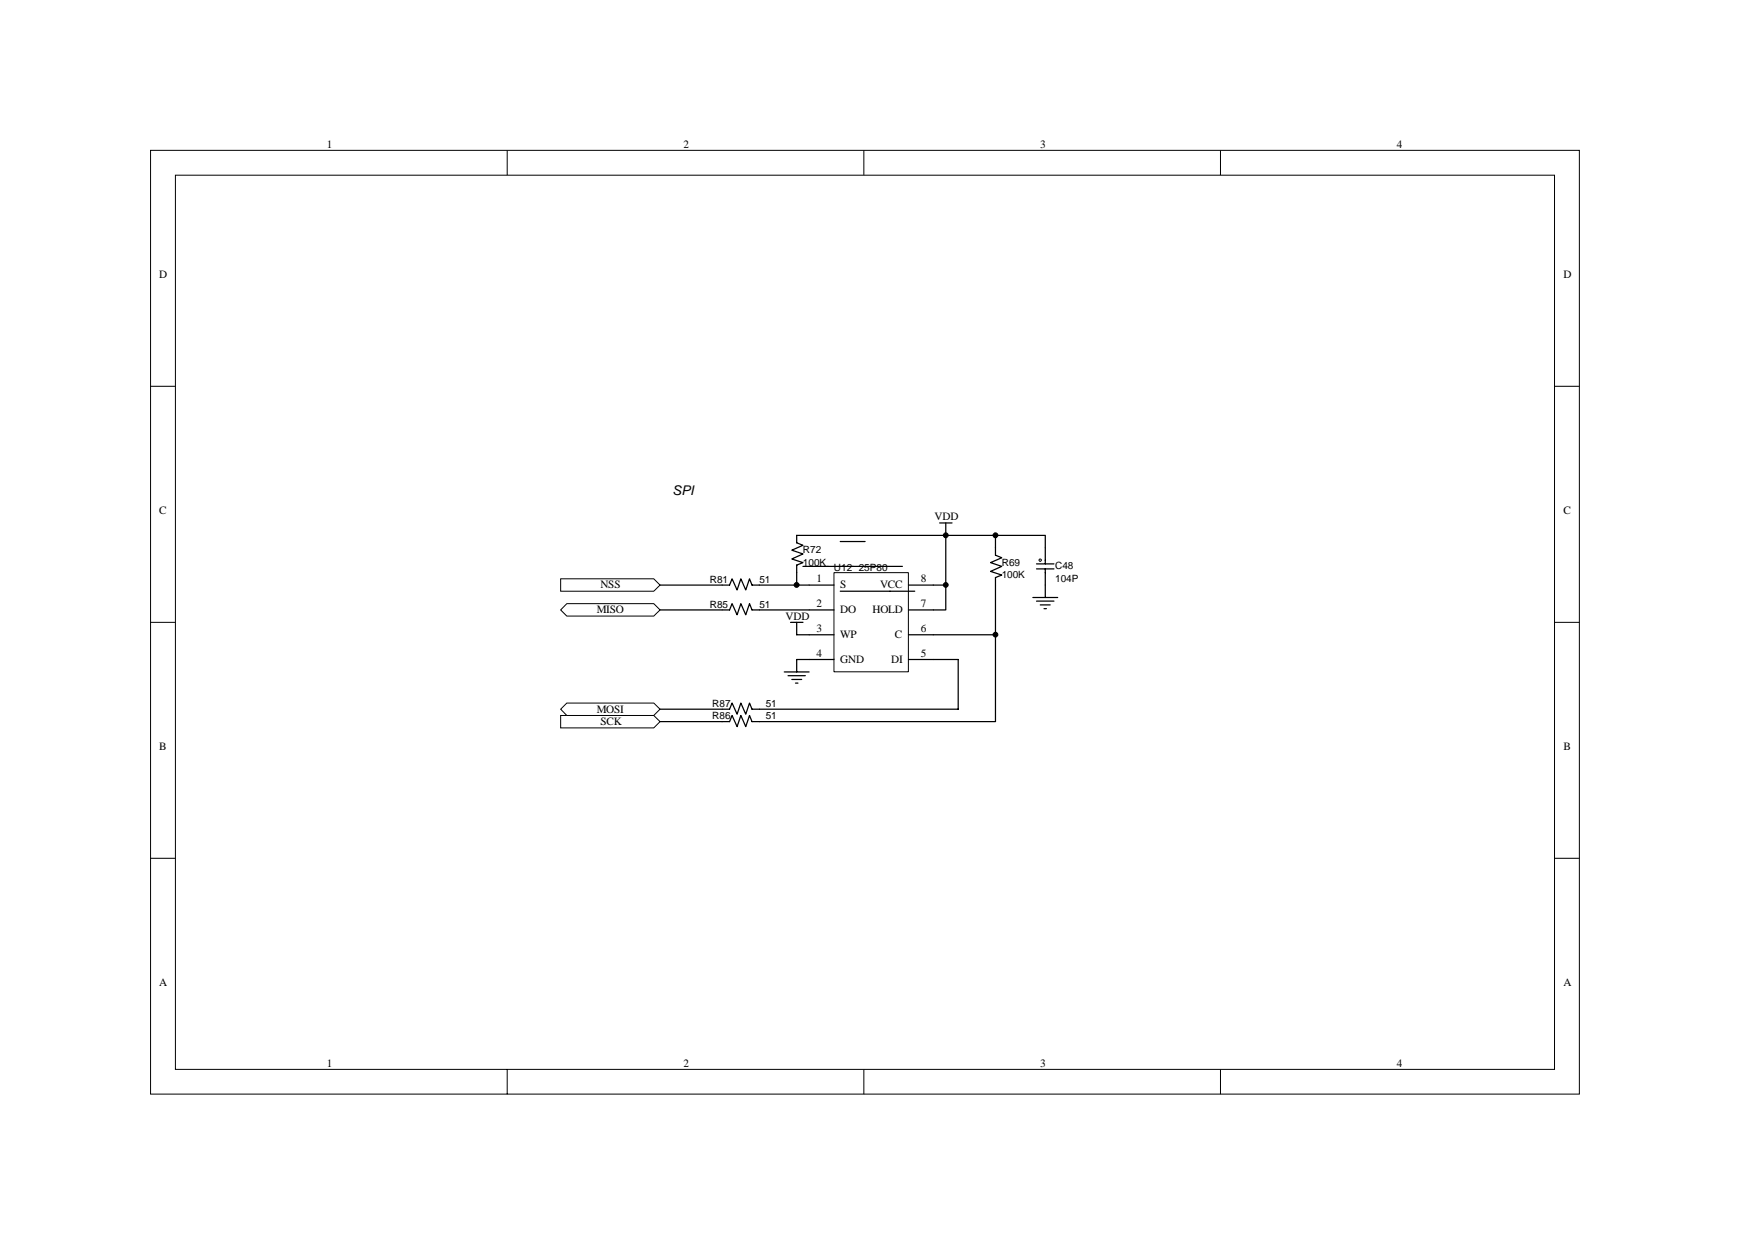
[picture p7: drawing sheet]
<svg xmlns="http://www.w3.org/2000/svg" width="297mm" height="210mm" viewBox="0 0 297 210" stroke-linecap="round" stroke-linejoin="round" font-family="sans-serif">
<g fill="none" stroke="#000" stroke-width=".17">
<path d="M25.4 25.4h241v159.1h-241zM29.6 29.5h232.6v150.9h-232.6zM85.6 25.4v4.1M145.7 25.4v4.1M205.9 25.4v4.1M25.4 65.2h4.2M262.2 65.2h4.2M25.4 105h4.2M262.2 105h4.2M25.4 144.8h4.2M262.2 144.8h4.2M85.6 180.4v4.2"/>
<path d="M145.7 180.4v4.2M205.9 180.4v4.2"/>
</g>
<g fill="#fff" stroke="#000" stroke-width=".17">
<path d="M94.6 97.6h15.7l1 1.1-1 1h-15.7z" fill-rule="evenodd"/>
<path d="M94.6 120.7h15.7l1 1-1 1.1h-15.7z" fill-rule="evenodd"/>
<path d="M95.6 101.8h14.7l1 1.1-1 1h-14.7l-1-1z" fill-rule="evenodd"/>
<path d="M95.6 118.6h14.7l1 1-1 1.1h-14.7l-1-1.1z" fill-rule="evenodd"/>
</g>
<path d="M174.8 95.9h3M174.8 95.1h3M176.3 92.4v2.7M176.3 95.9v2.8" fill="none" stroke="#000" stroke-width=".21"/>
<circle cx="175.5" cy="94.5" r=".2" fill="#fff" stroke="#000" stroke-width=".17"/>
<path d="M157.4 98.7h2.1M158.5 88.2h2.1M159.5 88.2v2.1M176.3 98.7v2.1M174.2 100.8h4.2M174.8 101.4h3M175.5 102h1.6M176.1 102.7h.4" fill="none" stroke="#000" stroke-width=".21"/>
<path d="M140.7 96.6h12.5v16.7h-12.5z" fill="#fff"/>
<path d="M140.7 96.6h12.5v16.7h-12.5z" fill="none" stroke="#000" stroke-width=".17"/>
<g fill="none" stroke="#000" stroke-width=".21">
<path d="M111.3 98.7h11.8l.4-1.1 .8 1.9 .7-1.9 .8 1.9 .6-1.9 .4 1.1h13.9M134.4 98.7v-3.4l1-.4-1.8-.6 1.8-.9-1.8-.6 1.8-.8-1-.5v-1.2h25.1v12.6h-6.3M135.4 95.5h16.8M141.7 91.3h4.2M141.7 99.7h12.6M153.2 98.7h4.2M159.5 90.3h16.8v2.1M167.9 90.3v3.3l1.1 .5-1.9 .8 1.9 .6-1.9 .9 1.9 .6-1.1 .4v9.7M111.3 102.9h11.8l.4-1.1 .8 1.9 .7-1.9 .8 1.9 .6-1.9 .4 1.1h13.9M132.3 113.3h4.2M132.9 114h2.9M133.3 105h2.1"/>
<path d="M133.6 114.6h1.6M134.2 115.2h.4M134.4 105v2.1h6.3M140.7 111.2h-6.3v2.1M153.2 107.1h14.7v14.6h-41.1l-.4-1-.6 1.9-.8-1.9-.7 1.9-.8-1.9-.4 1h-11.8M153.2 111.2h8.4v8.4h-34.8l-.4-1-.6 1.9-.8-1.9-.7 1.9-.8-1.9-.4 1h-11.8"/>
</g>
<g fill="#000" stroke="#000" stroke-width=".17">
<circle cx="134.4" cy="98.7" r=".41"/>
<circle cx="159.5" cy="90.3" r=".41"/>
<circle cx="159.5" cy="98.7" r=".4"/>
<circle cx="167.9" cy="90.3" r=".41"/>
<circle cx="167.9" cy="107" r=".4"/>
</g>
<text font-size="2.3" x="113.4" y="83.5">SPI</text>
<g font-size="1.9">
<text x="55.2" y="24.9">1</text>
<text x="115.3" y="24.9">2</text>
<text x="175.5" y="24.9">3</text>
<text x="235.6" y="24.9">4</text>
<text x="26.9" y="46.9">D</text>
<text x="263.7" y="46.9">D</text>
<text x="26.9" y="86.7">C</text>
<text x="157.6" y="87.7">VDD</text>
<text x="263.7" y="86.7">C</text>
<text x="101.3" y="99.3">NSS</text>
<text x="137.7" y="98.2">1</text>
<text x="141.7" y="99.3">S</text>
<text x="148.4" y="99.3">VCC</text>
<text x="155.3" y="98.2">8</text>
<text x="100.6" y="103.4">MISO</text>
<text x="132.5" y="104.5">VDD</text>
<text x="137.7" y="102.4">2</text>
<text x="137.7" y="106.6">3</text>
<text x="141.7" y="103.4">DO</text>
<text x="141.7" y="107.6">WP</text>
<text x="147.2" y="103.4">HOLD</text>
<text x="150.9" y="107.6">C</text>
<text x="155.3" y="106.6">6</text>
<text x="155.3" y="102.4">7</text>
<text x="137.7" y="110.8">4</text>
<text x="141.7" y="111.8">GND</text>
<text x="150.3" y="111.8">DI</text>
<text x="155.3" y="110.8">5</text>
<text x="100.6" y="120.2">MOSI</text>
<text x="101.3" y="122.3">SCK</text>
<text x="26.9" y="126.5">B</text>
<text x="263.7" y="126.5">B</text>
<text x="26.9" y="166.3">A</text>
<text x="263.7" y="166.3">A</text>
<text x="55.2" y="179.9">1</text>
<text x="115.3" y="179.9">2</text>
<text x="175.5" y="179.9">3</text>
<text x="235.6" y="179.9">4</text>
</g>
<g font-size="1.7">
<text x="135.4" y="93.3">R72</text>
<text x="135.4" y="95.4">100K</text>
<text x="169" y="95.4">R69</text>
<text x="119.7" y="98.3">R81</text>
<text x="128.1" y="98.3">51</text>
<text x="140.7" y="96.2">U12 25P80</text>
<text x="169" y="97.5">100K</text>
<text x="178" y="96">C48</text>
<text x="178" y="98.1">104P</text>
<text x="119.7" y="102.5">R85</text>
<text x="128.1" y="102.5">51</text>
<text x="120.1" y="119.3">R87</text>
<text x="129.2" y="119.3">51</text>
<text x="120.1" y="121.3">R86</text>
<text x="129.2" y="121.3">51</text>
</g>
</svg>
